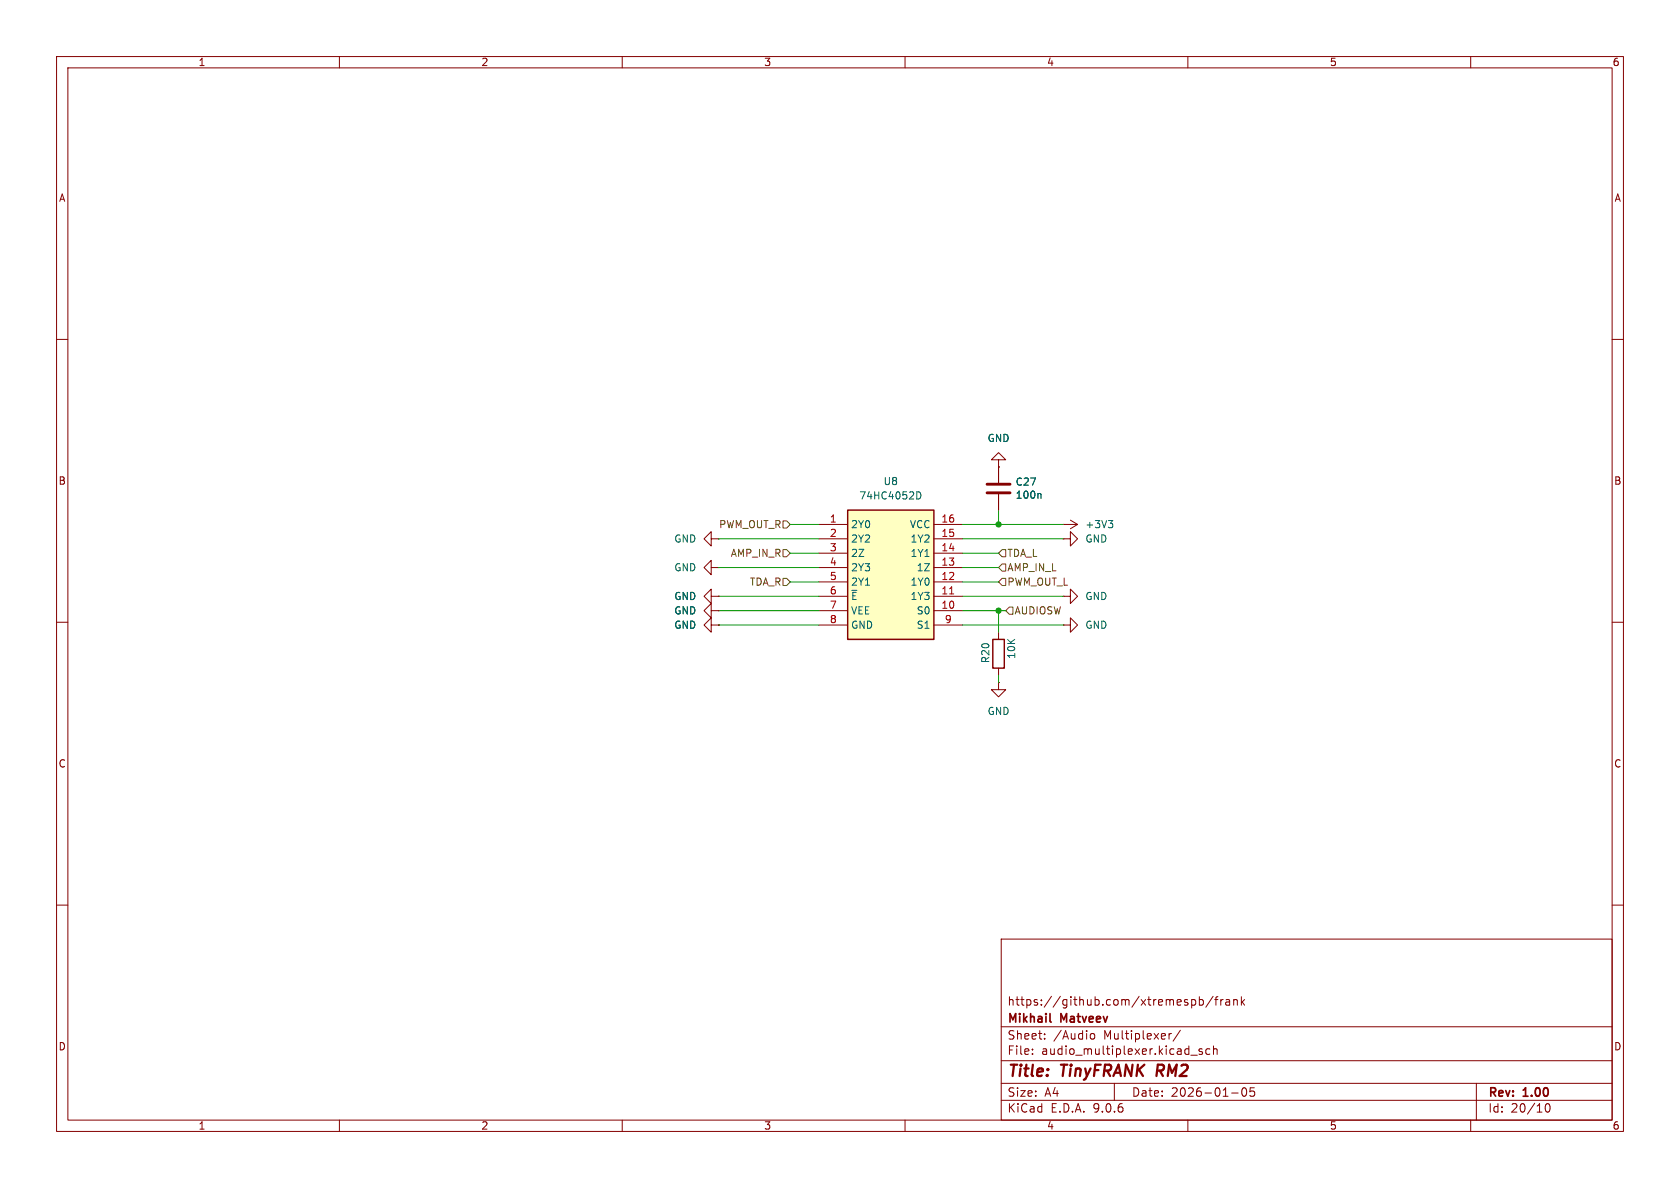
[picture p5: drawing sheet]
(kicad_sch
 (version 20250114)
 (generator "eeschema")
 (generator_version "9.0")
 (paper "A4")
 (title_block
  (title "${NAME} ${MODEL}")
  (date "${DATE}")
  (rev "${VERSION}")
  (company "Mikhail Matveev")
  (comment 1 "https://github.com/xtremespb/frank"))
 (lib_symbols
  (symbol "Device:C"
   (pin_numbers (hide yes))
   (pin_names
    (offset 0.254)) (exclude_from_sim no) (in_bom yes) (on_board yes)
   (property "Reference" "C" (at 0.635 2.54 0) (effects (font (size 1.27 1.27)) (justify left)))
   (property "Value" "C" (at 0.635 -2.54 0) (effects (font (size 1.27 1.27)) (justify left)))
   (property "Footprint" "" (at 0.9652 -3.81 0) (effects (font (size 1.27 1.27)) (hide yes)))
   (property "Datasheet" "~" (at 0 0 0) (effects (font (size 1.27 1.27)) (hide yes)))
   (property "Description" "Unpolarized capacitor" (at 0 0 0) (effects (font (size 1.27 1.27)) (hide yes)))
   (symbol "C_0_1"
    (polyline (pts (xy -2.032 0.762) (xy 2.032 0.762)) (stroke (width 0.508) (type default)) (fill (type none)))
    (polyline (pts (xy -2.032 -0.762) (xy 2.032 -0.762)) (stroke (width 0.508) (type default)) (fill (type none))))
   (symbol "C_1_1"
    (pin passive line (at 0 3.81 270) (length 2.794) (name "~" (effects (font (size 1.27 1.27)))) (number "1" (effects (font (size 1.27 1.27)))))
    (pin passive line (at 0 -3.81 90) (length 2.794) (name "~" (effects (font (size 1.27 1.27)))) (number "2" (effects (font (size 1.27 1.27))))))
   (embedded_fonts no))
  (symbol "Device:R"
   (pin_numbers (hide yes))
   (pin_names
    (offset 0)) (exclude_from_sim no) (in_bom yes) (on_board yes)
   (property "Reference" "R" (at 2.032 0 90) (effects (font (size 1.27 1.27))))
   (property "Value" "R" (at 0 0 90) (effects (font (size 1.27 1.27))))
   (property "Footprint" "" (at -1.778 0 90) (effects (font (size 1.27 1.27)) (hide yes)))
   (property "Datasheet" "~" (at 0 0 0) (effects (font (size 1.27 1.27)) (hide yes)))
   (property "Description" "Resistor" (at 0 0 0) (effects (font (size 1.27 1.27)) (hide yes)))
   (symbol "R_0_1"
    (rectangle (start -1.016 -2.54) (end 1.016 2.54) (stroke (width 0.254) (type default)) (fill (type none))))
   (symbol "R_1_1"
    (pin passive line (at 0 3.81 270) (length 1.27) (name "~" (effects (font (size 1.27 1.27)))) (number "1" (effects (font (size 1.27 1.27)))))
    (pin passive line (at 0 -3.81 90) (length 1.27) (name "~" (effects (font (size 1.27 1.27)))) (number "2" (effects (font (size 1.27 1.27))))))
   (embedded_fonts no))
  (symbol "FRANK:74HC4052D" (exclude_from_sim no) (in_bom yes) (on_board yes)
   (property "Reference" "U8" (at 12.7 7.62 0) (effects (font (size 1.27 1.27))))
   (property "Value" "74HC4052D" (at 12.7 5.08 0) (effects (font (size 1.27 1.27))))
   (property "Footprint" "FRANK:74HC4052D653" (at 21.59 -94.92 0) (effects (font (size 1.27 1.27)) (justify left top) (hide yes)))
   (property "Datasheet" "https://assets.nexperia.com/documents/data-sheet/74HC_HCT4052.pdf" (at 21.59 -194.92 0) (effects (font (size 1.27 1.27)) (justify left top) (hide yes)))
   (property "Description" "74HC(T)4052 - Dual 4-channel analog multiplexer/demultiplexer@en-us" (at 0 0 0) (effects (font (size 1.27 1.27)) (hide yes)))
   (property "Height" "1.75" (at 21.59 -394.92 0) (effects (font (size 1.27 1.27)) (justify left top) (hide yes)))
   (property "Mouser Part Number" "771-74HC4052D-T" (at 21.59 -494.92 0) (effects (font (size 1.27 1.27)) (justify left top) (hide yes)))
   (property "Mouser Price/Stock" "https://www.mouser.co.uk/ProductDetail/Nexperia/74HC4052D653?qs=P62ublwmbi9dOtwH%252Bhrppg%3D%3D" (at 21.59 -594.92 0) (effects (font (size 1.27 1.27)) (justify left top) (hide yes)))
   (property "Manufacturer_Name" "Nexperia" (at 21.59 -694.92 0) (effects (font (size 1.27 1.27)) (justify left top) (hide yes)))
   (property "Manufacturer_Part_Number" "74HC4052D,653" (at 21.59 -794.92 0) (effects (font (size 1.27 1.27)) (justify left top) (hide yes)))
   (symbol "74HC4052D_1_1"
    (rectangle (start 5.08 2.54) (end 20.32 -20.32) (stroke (width 0.254) (type default)) (fill (type background)))
    (pin passive line (at 0 0 0) (length 5.08) (name "2Y0" (effects (font (size 1.27 1.27)))) (number "1" (effects (font (size 1.27 1.27)))))
    (pin passive line (at 0 -2.54 0) (length 5.08) (name "2Y2" (effects (font (size 1.27 1.27)))) (number "2" (effects (font (size 1.27 1.27)))))
    (pin passive line (at 0 -5.08 0) (length 5.08) (name "2Z" (effects (font (size 1.27 1.27)))) (number "3" (effects (font (size 1.27 1.27)))))
    (pin passive line (at 0 -7.62 0) (length 5.08) (name "2Y3" (effects (font (size 1.27 1.27)))) (number "4" (effects (font (size 1.27 1.27)))))
    (pin passive line (at 0 -10.16 0) (length 5.08) (name "2Y1" (effects (font (size 1.27 1.27)))) (number "5" (effects (font (size 1.27 1.27)))))
    (pin passive line (at 0 -12.7 0) (length 5.08) (name "~{E}" (effects (font (size 1.27 1.27)))) (number "6" (effects (font (size 1.27 1.27)))))
    (pin passive line (at 0 -15.24 0) (length 5.08) (name "VEE" (effects (font (size 1.27 1.27)))) (number "7" (effects (font (size 1.27 1.27)))))
    (pin passive line (at 0 -17.78 0) (length 5.08) (name "GND" (effects (font (size 1.27 1.27)))) (number "8" (effects (font (size 1.27 1.27)))))
    (pin passive line (at 25.4 0 180) (length 5.08) (name "VCC" (effects (font (size 1.27 1.27)))) (number "16" (effects (font (size 1.27 1.27)))))
    (pin passive line (at 25.4 -2.54 180) (length 5.08) (name "1Y2" (effects (font (size 1.27 1.27)))) (number "15" (effects (font (size 1.27 1.27)))))
    (pin passive line (at 25.4 -5.08 180) (length 5.08) (name "1Y1" (effects (font (size 1.27 1.27)))) (number "14" (effects (font (size 1.27 1.27)))))
    (pin passive line (at 25.4 -7.62 180) (length 5.08) (name "1Z" (effects (font (size 1.27 1.27)))) (number "13" (effects (font (size 1.27 1.27)))))
    (pin passive line (at 25.4 -10.16 180) (length 5.08) (name "1Y0" (effects (font (size 1.27 1.27)))) (number "12" (effects (font (size 1.27 1.27)))))
    (pin passive line (at 25.4 -12.7 180) (length 5.08) (name "1Y3" (effects (font (size 1.27 1.27)))) (number "11" (effects (font (size 1.27 1.27)))))
    (pin passive line (at 25.4 -15.24 180) (length 5.08) (name "S0" (effects (font (size 1.27 1.27)))) (number "10" (effects (font (size 1.27 1.27)))))
    (pin passive line (at 25.4 -17.78 180) (length 5.08) (name "S1" (effects (font (size 1.27 1.27)))) (number "9" (effects (font (size 1.27 1.27))))))
   (embedded_fonts no))
  (symbol "power:+3V3"
   (power)
   (pin_numbers (hide yes))
   (pin_names
    (offset 0) (hide yes)) (exclude_from_sim no) (in_bom yes) (on_board yes)
   (property "Reference" "#PWR" (at 0 -3.81 0) (effects (font (size 1.27 1.27)) (hide yes)))
   (property "Value" "+3V3" (at 0 3.556 0) (effects (font (size 1.27 1.27))))
   (property "Footprint" "" (at 0 0 0) (effects (font (size 1.27 1.27)) (hide yes)))
   (property "Datasheet" "" (at 0 0 0) (effects (font (size 1.27 1.27)) (hide yes)))
   (property "Description" "Power symbol creates a global label with name \"+3V3\"" (at 0 0 0) (effects (font (size 1.27 1.27)) (hide yes)))
   (symbol "+3V3_0_1"
    (polyline (pts (xy -0.762 1.27) (xy 0 2.54)) (stroke (width 0) (type default)) (fill (type none)))
    (polyline (pts (xy 0 2.54) (xy 0.762 1.27)) (stroke (width 0) (type default)) (fill (type none)))
    (polyline (pts (xy 0 0) (xy 0 2.54)) (stroke (width 0) (type default)) (fill (type none))))
   (symbol "+3V3_1_1"
    (pin power_in line (at 0 0 90) (length 0) (name "~" (effects (font (size 1.27 1.27)))) (number "1" (effects (font (size 1.27 1.27))))))
   (embedded_fonts no))
  (symbol "power:GND"
   (power)
   (pin_numbers (hide yes))
   (pin_names
    (offset 0) (hide yes)) (exclude_from_sim no) (in_bom yes) (on_board yes)
   (property "Reference" "#PWR" (at 0 -6.35 0) (effects (font (size 1.27 1.27)) (hide yes)))
   (property "Value" "GND" (at 0 -3.81 0) (effects (font (size 1.27 1.27))))
   (property "Footprint" "" (at 0 0 0) (effects (font (size 1.27 1.27)) (hide yes)))
   (property "Datasheet" "" (at 0 0 0) (effects (font (size 1.27 1.27)) (hide yes)))
   (property "Description" "Power symbol creates a global label with name \"GND\" , ground" (at 0 0 0) (effects (font (size 1.27 1.27)) (hide yes)))
   (symbol "GND_0_1"
    (polyline (pts (xy 0 0) (xy 0 -1.27) (xy 1.27 -1.27) (xy 0 -2.54) (xy -1.27 -1.27) (xy 0 -1.27)) (stroke (width 0) (type default)) (fill (type none))))
   (symbol "GND_1_1"
    (pin power_in line (at 0 0 270) (length 0) (name "~" (effects (font (size 1.27 1.27)))) (number "1" (effects (font (size 1.27 1.27))))))
   (embedded_fonts no)))
 (junction
  (at 176.53 92.71)
  (diameter 0)
  (color 0 0 0 0))
 (junction
  (at 176.53 107.95)
  (diameter 0)
  (color 0 0 0 0))
 (wire
  (pts (xy 187.96 95.25) (xy 170.18 95.25))
  (stroke (width 0) (type default)))
 (wire
  (pts (xy 176.53 107.95) (xy 177.8 107.95))
  (stroke (width 0) (type default)))
 (wire
  (pts (xy 170.18 100.33) (xy 176.53 100.33))
  (stroke (width 0) (type default)))
 (wire
  (pts (xy 170.18 107.95) (xy 176.53 107.95))
  (stroke (width 0) (type default)))
 (wire
  (pts (xy 127 110.49) (xy 144.78 110.49))
  (stroke (width 0) (type default)))
 (wire
  (pts (xy 127 107.95) (xy 144.78 107.95))
  (stroke (width 0) (type default)))
 (wire
  (pts (xy 176.53 107.95) (xy 176.53 111.76))
  (stroke (width 0) (type default)))
 (wire
  (pts (xy 187.96 92.71) (xy 176.53 92.71))
  (stroke (width 0) (type default)))
 (wire
  (pts (xy 176.53 92.71) (xy 170.18 92.71))
  (stroke (width 0) (type default)))
 (wire
  (pts (xy 176.53 90.17) (xy 176.53 92.71))
  (stroke (width 0) (type default)))
 (wire
  (pts (xy 127 95.25) (xy 144.78 95.25))
  (stroke (width 0) (type default)))
 (wire
  (pts (xy 187.96 110.49) (xy 170.18 110.49))
  (stroke (width 0) (type default)))
 (wire
  (pts (xy 170.18 97.79) (xy 176.53 97.79))
  (stroke (width 0) (type default)))
 (wire
  (pts (xy 139.7 102.87) (xy 144.78 102.87))
  (stroke (width 0) (type default)))
 (wire
  (pts (xy 170.18 102.87) (xy 176.53 102.87))
  (stroke (width 0) (type default)))
 (wire
  (pts (xy 139.7 92.71) (xy 144.78 92.71))
  (stroke (width 0) (type default)))
 (wire
  (pts (xy 176.53 119.38) (xy 176.53 120.65))
  (stroke (width 0) (type default)))
 (wire
  (pts (xy 127 100.33) (xy 144.78 100.33))
  (stroke (width 0) (type default)))
 (wire
  (pts (xy 187.96 105.41) (xy 170.18 105.41))
  (stroke (width 0) (type default)))
 (wire
  (pts (xy 139.7 97.79) (xy 144.78 97.79))
  (stroke (width 0) (type default)))
 (wire
  (pts (xy 127 105.41) (xy 144.78 105.41))
  (stroke (width 0) (type default)))
 (hierarchical_label "PWM_OUT_L"
  (shape input)
  (at 176.53 102.87 0)
  (effects (font (size 1.27 1.27)) (justify left)))
 (hierarchical_label "TDA_R"
  (shape input)
  (at 139.7 102.87 180)
  (effects (font (size 1.27 1.27)) (justify right)))
 (hierarchical_label "TDA_L"
  (shape input)
  (at 176.53 97.79 0)
  (effects (font (size 1.27 1.27)) (justify left)))
 (hierarchical_label "AMP_IN_R"
  (shape input)
  (at 139.7 97.79 180)
  (effects (font (size 1.27 1.27)) (justify right)))
 (hierarchical_label "AMP_IN_L"
  (shape input)
  (at 176.53 100.33 0)
  (effects (font (size 1.27 1.27)) (justify left)))
 (hierarchical_label "PWM_OUT_R"
  (shape input)
  (at 139.7 92.71 180)
  (effects (font (size 1.27 1.27)) (justify right)))
 (hierarchical_label "AUDIOSW"
  (shape input)
  (at 177.8 107.95 0)
  (effects (font (size 1.27 1.27)) (justify left)))
 (symbol
  (lib_id "power:GND")
  (at 127 107.95 270)
  (unit 1)
  (exclude_from_sim no)
  (in_bom yes)
  (on_board yes)
  (dnp no)
  (fields_autoplaced yes)
  (property "Reference" "#PWR067" (at 120.65 107.95 0) (effects (font (size 1.27 1.27)) (hide yes)))
  (property "Value" "GND" (at 123.19 107.9501 90) (effects (font (size 1.27 1.27)) (justify right)))
  (property "Footprint" "" (at 127 107.95 0) (effects (font (size 1.27 1.27)) (hide yes)))
  (property "Datasheet" "" (at 127 107.95 0) (effects (font (size 1.27 1.27)) (hide yes)))
  (property "Description" "Power symbol creates a global label with name \"GND\" , ground" (at 127 107.95 0) (effects (font (size 1.27 1.27)) (hide yes)))
  (pin "1"))
 (symbol
  (lib_id "power:GND")
  (at 127 105.41 270)
  (unit 1)
  (exclude_from_sim no)
  (in_bom yes)
  (on_board yes)
  (dnp no)
  (fields_autoplaced yes)
  (property "Reference" "#PWR066" (at 120.65 105.41 0) (effects (font (size 1.27 1.27)) (hide yes)))
  (property "Value" "GND" (at 123.19 105.4101 90) (effects (font (size 1.27 1.27)) (justify right)))
  (property "Footprint" "" (at 127 105.41 0) (effects (font (size 1.27 1.27)) (hide yes)))
  (property "Datasheet" "" (at 127 105.41 0) (effects (font (size 1.27 1.27)) (hide yes)))
  (property "Description" "Power symbol creates a global label with name \"GND\" , ground" (at 127 105.41 0) (effects (font (size 1.27 1.27)) (hide yes)))
  (pin "1"))
 (symbol
  (lib_id "power:GND")
  (at 187.96 95.25 90)
  (unit 1)
  (exclude_from_sim no)
  (in_bom yes)
  (on_board yes)
  (dnp no)
  (fields_autoplaced yes)
  (property "Reference" "#PWR072" (at 194.31 95.25 0) (effects (font (size 1.27 1.27)) (hide yes)))
  (property "Value" "GND" (at 191.77 95.2499 90) (effects (font (size 1.27 1.27)) (justify right)))
  (property "Footprint" "" (at 187.96 95.25 0) (effects (font (size 1.27 1.27)) (hide yes)))
  (property "Datasheet" "" (at 187.96 95.25 0) (effects (font (size 1.27 1.27)) (hide yes)))
  (property "Description" "Power symbol creates a global label with name \"GND\" , ground" (at 187.96 95.25 0) (effects (font (size 1.27 1.27)) (hide yes)))
  (pin "1"))
 (symbol
  (lib_id "FRANK:74HC4052D")
  (at 144.78 92.71 0)
  (unit 1)
  (exclude_from_sim no)
  (in_bom yes)
  (on_board yes)
  (dnp no)
  (fields_autoplaced yes)
  (property "Reference" "U8" (at 157.48 85.09 0) (effects (font (size 1.27 1.27))))
  (property "Value" "74HC4052D" (at 157.48 87.63 0) (effects (font (size 1.27 1.27))))
  (property "Footprint" "FRANK:SOP-16" (at 166.37 187.63 0) (effects (font (size 1.27 1.27)) (justify left top) (hide yes)))
  (property "Datasheet" "https://assets.nexperia.com/documents/data-sheet/74HC_HCT4052.pdf" (at 166.37 287.63 0) (effects (font (size 1.27 1.27)) (justify left top) (hide yes)))
  (property "Description" "74HC(T)4052 - Dual 4-channel analog multiplexer/demultiplexer@en-us" (at 144.78 92.71 0) (effects (font (size 1.27 1.27)) (hide yes)))
  (property "Height" "1.75" (at 166.37 487.63 0) (effects (font (size 1.27 1.27)) (justify left top) (hide yes)))
  (property "Mouser Part Number" "771-74HC4052D-T" (at 166.37 587.63 0) (effects (font (size 1.27 1.27)) (justify left top) (hide yes)))
  (property "Mouser Price/Stock" "https://www.mouser.co.uk/ProductDetail/Nexperia/74HC4052D653?qs=P62ublwmbi9dOtwH%252Bhrppg%3D%3D" (at 166.37 687.63 0) (effects (font (size 1.27 1.27)) (justify left top) (hide yes)))
  (property "Manufacturer_Name" "Nexperia" (at 166.37 787.63 0) (effects (font (size 1.27 1.27)) (justify left top) (hide yes)))
  (property "Manufacturer_Part_Number" "74HC4052D,653" (at 166.37 887.63 0) (effects (font (size 1.27 1.27)) (justify left top) (hide yes)))
  (pin "2")
  (pin "4")
  (pin "5")
  (pin "6")
  (pin "7")
  (pin "8")
  (pin "16")
  (pin "15")
  (pin "14")
  (pin "13")
  (pin "12")
  (pin "11")
  (pin "10")
  (pin "9")
  (pin "3")
  (pin "1"))
 (symbol
  (lib_id "power:+3V3")
  (at 187.96 92.71 270)
  (unit 1)
  (exclude_from_sim no)
  (in_bom yes)
  (on_board yes)
  (dnp no)
  (fields_autoplaced yes)
  (property "Reference" "#PWR071" (at 184.15 92.71 0) (effects (font (size 1.27 1.27)) (hide yes)))
  (property "Value" "+3V3" (at 191.77 92.7099 90) (effects (font (size 1.27 1.27)) (justify left)))
  (property "Footprint" "" (at 187.96 92.71 0) (effects (font (size 1.27 1.27)) (hide yes)))
  (property "Datasheet" "" (at 187.96 92.71 0) (effects (font (size 1.27 1.27)) (hide yes)))
  (property "Description" "Power symbol creates a global label with name \"+3V3\"" (at 187.96 92.71 0) (effects (font (size 1.27 1.27)) (hide yes)))
  (pin "1"))
 (symbol
  (lib_id "power:GND")
  (at 127 95.25 270)
  (unit 1)
  (exclude_from_sim no)
  (in_bom yes)
  (on_board yes)
  (dnp no)
  (fields_autoplaced yes)
  (property "Reference" "#PWR064" (at 120.65 95.25 0) (effects (font (size 1.27 1.27)) (hide yes)))
  (property "Value" "GND" (at 123.19 95.2501 90) (effects (font (size 1.27 1.27)) (justify right)))
  (property "Footprint" "" (at 127 95.25 0) (effects (font (size 1.27 1.27)) (hide yes)))
  (property "Datasheet" "" (at 127 95.25 0) (effects (font (size 1.27 1.27)) (hide yes)))
  (property "Description" "Power symbol creates a global label with name \"GND\" , ground" (at 127 95.25 0) (effects (font (size 1.27 1.27)) (hide yes)))
  (pin "1"))
 (symbol
  (lib_id "Device:C")
  (at 176.53 86.36 0)
  (unit 1)
  (exclude_from_sim no)
  (in_bom yes)
  (on_board yes)
  (dnp no)
  (property "Reference" "C27" (at 179.451 85.1916 0) (effects (font (size 1.27 1.27)) (justify left)))
  (property "Value" "100n" (at 179.451 87.503 0) (effects (font (size 1.27 1.27)) (justify left)))
  (property "Footprint" "FRANK:Capacitor (0805)" (at 177.4952 90.17 0) (effects (font (size 1.27 1.27)) (hide yes)))
  (property "Datasheet" "~" (at 176.53 86.36 0) (effects (font (size 1.27 1.27)) (hide yes)))
  (property "Description" "Unpolarized capacitor" (at 176.53 86.36 0) (effects (font (size 1.27 1.27)) (hide yes)))
  (property "AliExpress" "https://www.aliexpress.com/item/33008008276.html" (at 176.53 86.36 0) (effects (font (size 1.27 1.27)) (hide yes)))
  (property "LCSC" "" (at 176.53 86.36 0) (effects (font (size 1.27 1.27))))
  (pin "1")
  (pin "2"))
 (symbol
  (lib_id "power:GND")
  (at 176.53 82.55 180)
  (unit 1)
  (exclude_from_sim no)
  (in_bom yes)
  (on_board yes)
  (dnp no)
  (fields_autoplaced yes)
  (property "Reference" "#PWR069" (at 176.53 76.2 0) (effects (font (size 1.27 1.27)) (hide yes)))
  (property "Value" "GND" (at 176.53 77.47 0) (effects (font (size 1.27 1.27))))
  (property "Footprint" "" (at 176.53 82.55 0) (effects (font (size 1.27 1.27)) (hide yes)))
  (property "Datasheet" "" (at 176.53 82.55 0) (effects (font (size 1.27 1.27)) (hide yes)))
  (property "Description" "Power symbol creates a global label with name \"GND\" , ground" (at 176.53 82.55 0) (effects (font (size 1.27 1.27)) (hide yes)))
  (pin "1"))
 (symbol
  (lib_id "power:GND")
  (at 127 100.33 270)
  (unit 1)
  (exclude_from_sim no)
  (in_bom yes)
  (on_board yes)
  (dnp no)
  (fields_autoplaced yes)
  (property "Reference" "#PWR065" (at 120.65 100.33 0) (effects (font (size 1.27 1.27)) (hide yes)))
  (property "Value" "GND" (at 123.19 100.3301 90) (effects (font (size 1.27 1.27)) (justify right)))
  (property "Footprint" "" (at 127 100.33 0) (effects (font (size 1.27 1.27)) (hide yes)))
  (property "Datasheet" "" (at 127 100.33 0) (effects (font (size 1.27 1.27)) (hide yes)))
  (property "Description" "Power symbol creates a global label with name \"GND\" , ground" (at 127 100.33 0) (effects (font (size 1.27 1.27)) (hide yes)))
  (pin "1"))
 (symbol
  (lib_id "power:GND")
  (at 176.53 120.65 0)
  (unit 1)
  (exclude_from_sim no)
  (in_bom yes)
  (on_board yes)
  (dnp no)
  (fields_autoplaced yes)
  (property "Reference" "#PWR070" (at 176.53 127 0) (effects (font (size 1.27 1.27)) (hide yes)))
  (property "Value" "GND" (at 176.53 125.73 0) (effects (font (size 1.27 1.27))))
  (property "Footprint" "" (at 176.53 120.65 0) (effects (font (size 1.27 1.27)) (hide yes)))
  (property "Datasheet" "" (at 176.53 120.65 0) (effects (font (size 1.27 1.27)) (hide yes)))
  (property "Description" "Power symbol creates a global label with name \"GND\" , ground" (at 176.53 120.65 0) (effects (font (size 1.27 1.27)) (hide yes)))
  (pin "1"))
 (symbol
  (lib_id "Device:R")
  (at 176.53 115.57 180)
  (unit 1)
  (exclude_from_sim no)
  (in_bom yes)
  (on_board yes)
  (dnp no)
  (property "Reference" "R20" (at 174.244 117.348 90) (effects (font (size 1.27 1.27)) (justify right)))
  (property "Value" "10K" (at 178.816 116.586 90) (effects (font (size 1.27 1.27)) (justify right)))
  (property "Footprint" "FRANK:Resistor (0805)" (at 178.308 115.57 90) (effects (font (size 1.27 1.27)) (hide yes)))
  (property "Datasheet" "~" (at 176.53 115.57 0) (effects (font (size 1.27 1.27)) (hide yes)))
  (property "Description" "Resistor" (at 176.53 115.57 0) (effects (font (size 1.27 1.27)) (hide yes)))
  (property "AliExpress" "https://www.aliexpress.com/item/1005005945735199.html" (at 176.53 115.57 0) (effects (font (size 1.27 1.27)) (hide yes)))
  (property "LCSC" "" (at 176.53 115.57 0) (effects (font (size 1.27 1.27))))
  (pin "1")
  (pin "2"))
 (symbol
  (lib_id "power:GND")
  (at 187.96 110.49 90)
  (unit 1)
  (exclude_from_sim no)
  (in_bom yes)
  (on_board yes)
  (dnp no)
  (fields_autoplaced yes)
  (property "Reference" "#PWR074" (at 194.31 110.49 0) (effects (font (size 1.27 1.27)) (hide yes)))
  (property "Value" "GND" (at 191.77 110.4899 90) (effects (font (size 1.27 1.27)) (justify right)))
  (property "Footprint" "" (at 187.96 110.49 0) (effects (font (size 1.27 1.27)) (hide yes)))
  (property "Datasheet" "" (at 187.96 110.49 0) (effects (font (size 1.27 1.27)) (hide yes)))
  (property "Description" "Power symbol creates a global label with name \"GND\" , ground" (at 187.96 110.49 0) (effects (font (size 1.27 1.27)) (hide yes)))
  (pin "1"))
 (symbol
  (lib_id "power:GND")
  (at 187.96 105.41 90)
  (unit 1)
  (exclude_from_sim no)
  (in_bom yes)
  (on_board yes)
  (dnp no)
  (fields_autoplaced yes)
  (property "Reference" "#PWR073" (at 194.31 105.41 0) (effects (font (size 1.27 1.27)) (hide yes)))
  (property "Value" "GND" (at 191.77 105.4099 90) (effects (font (size 1.27 1.27)) (justify right)))
  (property "Footprint" "" (at 187.96 105.41 0) (effects (font (size 1.27 1.27)) (hide yes)))
  (property "Datasheet" "" (at 187.96 105.41 0) (effects (font (size 1.27 1.27)) (hide yes)))
  (property "Description" "Power symbol creates a global label with name \"GND\" , ground" (at 187.96 105.41 0) (effects (font (size 1.27 1.27)) (hide yes)))
  (pin "1"))
 (symbol
  (lib_id "power:GND")
  (at 127 110.49 270)
  (unit 1)
  (exclude_from_sim no)
  (in_bom yes)
  (on_board yes)
  (dnp no)
  (fields_autoplaced yes)
  (property "Reference" "#PWR068" (at 120.65 110.49 0) (effects (font (size 1.27 1.27)) (hide yes)))
  (property "Value" "GND" (at 123.19 110.4901 90) (effects (font (size 1.27 1.27)) (justify right)))
  (property "Footprint" "" (at 127 110.49 0) (effects (font (size 1.27 1.27)) (hide yes)))
  (property "Datasheet" "" (at 127 110.49 0) (effects (font (size 1.27 1.27)) (hide yes)))
  (property "Description" "Power symbol creates a global label with name \"GND\" , ground" (at 127 110.49 0) (effects (font (size 1.27 1.27)) (hide yes)))
  (pin "1")))
